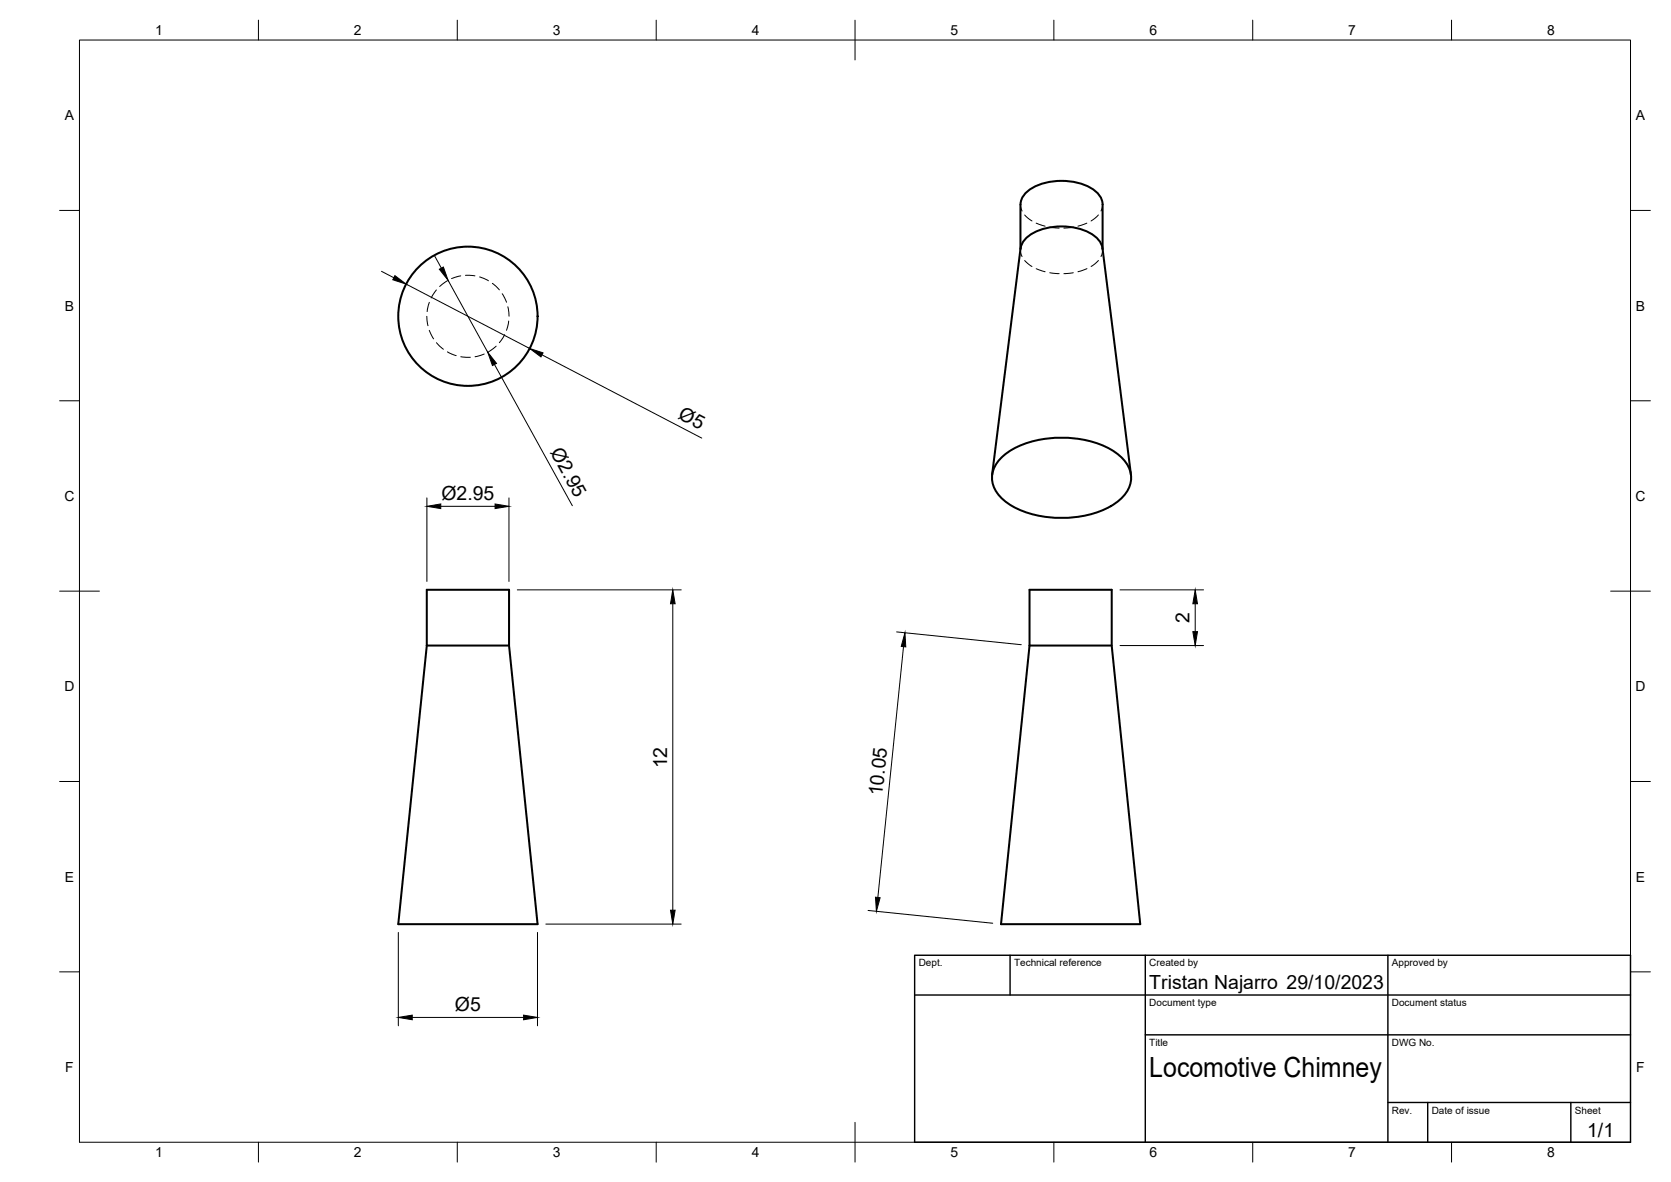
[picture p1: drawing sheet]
<svg xmlns="http://www.w3.org/2000/svg" width="420mm" height="297mm" viewBox="0 0 420 297" stroke-linecap="round" stroke-linejoin="round" font-family="sans-serif">
<!-- layer: Visible -->
<g fill="none" stroke="#000" stroke-width=".51">
<path d="M256.6 62.6v-11.2a5.5 5.5 0 0 1 4-4.7 15.9 15.9 0 0 1 14.5 1.1 4.8 4.8 0 0 1 2.1 3.6v11.2M256.6 62.4l-7.2 56.9M256.6 62.4a6.8 6.8 0 0 1 5.3-4.8 15.4 15.4 0 0 1 13.7 2 4.6 4.6 0 0 1 1.6 2.8l7.2 56.9M252.2 114.6a23.3 23.3 0 0 1 16.4-4.6 20.5 20.5 0 0 1 14 5.6 6.6 6.6 0 0 1-.9 9.9 23.3 23.3 0 0 1-16.5 4.6 20.5 20.5 0 0 1-13.9-5.5 6.6 6.6 0 0 1 .9-10zM107.3 148.2h20.7v14l7.2 70h-35.1l7.2-70zM258.9 148.2h20.6v14l7.2 70h-35l7.2-70zM107.3 162.2h20.7M258.9 162.2h20.6"/>
<circle cx="117.7" cy="79.5" r="17.5"/>
</g>
<!-- layer: Hidden -->
<g fill="none" stroke="#000" stroke-width=".25">
<path d="M256.6 51.4l.4 1.6M257.6 54l1.9 1.5M260.5 56.1l2.3 .7M263.9 57.1l2.4 .2M269.9 57.1l-2.4 .2M273.3 56.1l-2.3 .7M276.2 54l-1.9 1.5M277.2 51.4l-.4 1.6M107.3 79.5l.3 2.4M107.9 76l-.5 2.3M109.7 72.9l-1.3 2M112.5 70.6l-1.9 1.4"/>
<path d="M115.8 69.3l-2.3 .7M117 69.2l2.4 .1M120.6 69.6l2.2 1M123.8 71.2l1.8 1.6M126.3 73.8l1.1 2.2M127.7 77.1l.3 2.4M256.6 62.6v.3M256.6 62.4v1.1l.4 1M257.6 65.5l1.9 1.5M260.5 67.5l2.3 .8M263.9 68.5l2.4 .3M269.9 68.5l-2.4 .3"/>
<path d="M273.3 67.5l-2.3 .8M276.2 65.5l-1.9 1.5M277.2 62.4v1.1l-.4 1M277.2 62.6v.3M107.9 83l1.1 2.2M109.7 86.1l1.8 1.7M112.5 88.4l2.2 1M115.9 89.6l2.4 .2M121.8 89l-2.4 .6M124.8 87l-2 1.4M126.9 84.1l-1.3 2M127.9 80.7l-.5 2.3"/>
</g>
<!-- layer: BORDER -->
<g fill="none" stroke="#000" stroke-width=".25">
<path d="M20 10.1h390v276.9h-390zM65 5.1v5M115 5.1v5M165 5.1v5M215 5.1v10M265 5.1v5M315 5.1v5M365 5.1v5M15 52.9h5M410 52.9h5M15 100.7h5M410 100.7h5"/>
<path d="M15 148.6h10M405 148.6h10M15 196.4h5M410 196.4h5M15 244.2h5M410 244.2h5M65 287v5M115 287v5M165 287v5M215 282.1v9.9M265 287v5M315 287v5"/>
<path d="M365 287v5"/>
</g>
<!-- layer: TITLEBLOCK -->
<path d="M230 240.1h180v46.9h-180zM230 250h180M254 240.1v9.9M288 240.1v46.9M349 240.1v46.9M288 260.1h122M349 277.1h61M359 277.1v9.9M395 277.1v9.9" fill="none" stroke="#000" stroke-width=".36"/>
<!-- layer: FD_Dimensions -->
<g fill="none" stroke="#000" stroke-width=".25">
<path d="M95.9 68.2l3.1 1.6M102.1 71.4l31.1 16.2M109.3 64.3l1.7 3.1M112.7 70.4l9.9 18.1M124.3 91.6l19.6 35.5M136.3 89.2l40.1 20.9M107.3 125.1v21M110.8 127.2h13.7M128 125.1v21M130.1 148.2h41.2M169.2 151.7v77M225.4 158.8l31.4 3.2"/>
<path d="M281.6 148.2h21M300.5 151.7v7M227.2 162.5l-6.5 63M281.6 162.2h21M100.2 234.3v23.5M135.1 234.3v23.5M137.2 232.2h34.1M218.3 228.8l31.3 3.2M103.7 255.7h28"/>
</g>
<g fill="#000" stroke="#000" stroke-width=".25">
<path d="M99.3 69.3l2.8 2.1-3.3-1.1zM110.5 67.7l1-.6 1.2 3.3zM122.6 88.5l2.2 2.8-1 .6zM133.2 87.6l3.3 1.1-.5 1zM107.3 127.2l3.5-.6v1.2zM124.5 126.6l3.5 .6-3.5 .6zM169.2 148.2l.6 3.5h-1.2zM300.5 148.2l.6 3.5h-1.2zM299.9 158.7h1.2l-.6 3.5zM227.5 159l.3 3.6-1.2-.2zM168.6 228.7h1.2l-.6 3.5zM220.1 225.5l1.2 .1-.9 3.4z"/>
<path d="M100.2 255.7l3.5-.6v1.2zM131.7 255.1l3.4 .6-3.4 .6z"/>
</g>
<text font-size="7" x="289" y="270.6">Locomotive Chimney</text>
<g font-size="4.9">
<text x="170.3" y="105.2" transform="rotate(27 170.3 105.2)">Ø5</text>
<text x="138.3" y="113.6" transform="rotate(61 138.3 113.6)">Ø2.95</text>
<text x="111" y="125.7">Ø2.95</text>
<text x="299.1" y="156.5" transform="rotate(-90 299.1 156.5)">2</text>
<text x="167.8" y="193.1" transform="rotate(-90 167.8 193.1)">12</text>
<text x="221.8" y="200.1" transform="rotate(-84 221.8 200.1)">10.05</text>
<text x="289" y="248.5">Tristan Najarro 29/10/2023</text>
<text x="114.4" y="254.1">Ø5</text>
<text x="399.1" y="285.7">1/1</text>
</g>
<g font-size="3.5">
<text x="39" y="8.8">1</text>
<text x="89" y="8.8">2</text>
<text x="139" y="8.8">3</text>
<text x="189" y="8.8">4</text>
<text x="239" y="8.8">5</text>
<text x="289" y="8.8">6</text>
<text x="339" y="8.8">7</text>
<text x="389" y="8.8">8</text>
<text x="16.3" y="30.2">A</text>
<text x="411.3" y="30.2">A</text>
<text x="16.3" y="78">B</text>
<text x="411.3" y="78">B</text>
<text x="16.2" y="125.9">C</text>
<text x="411.2" y="125.9">C</text>
<text x="16.2" y="173.7">D</text>
<text x="411.2" y="173.7">D</text>
<text x="16.3" y="221.6">E</text>
<text x="411.3" y="221.6">E</text>
<text x="16.4" y="269.4">F</text>
<text x="411.4" y="269.4">F</text>
<text x="39" y="290.8">1</text>
<text x="89" y="290.8">2</text>
<text x="139" y="290.8">3</text>
<text x="189" y="290.8">4</text>
<text x="239" y="290.8">5</text>
<text x="289" y="290.8">6</text>
<text x="339" y="290.8">7</text>
<text x="389" y="290.8">8</text>
</g>
<g font-size="2.5">
<text x="231" y="242.9">Dept.</text>
<text x="255" y="242.9">Technical reference</text>
<text x="289" y="242.9">Created by</text>
<text x="350" y="242.9">Approved by</text>
<text x="289" y="252.8">Document type</text>
<text x="350" y="252.8">Document status</text>
<text x="289" y="262.9">Title</text>
<text x="350" y="262.9">DWG No.</text>
<text x="350" y="279.9">Rev.</text>
<text x="360" y="279.9">Date of issue</text>
<text x="396" y="279.9">Sheet</text>
</g>
</svg>
